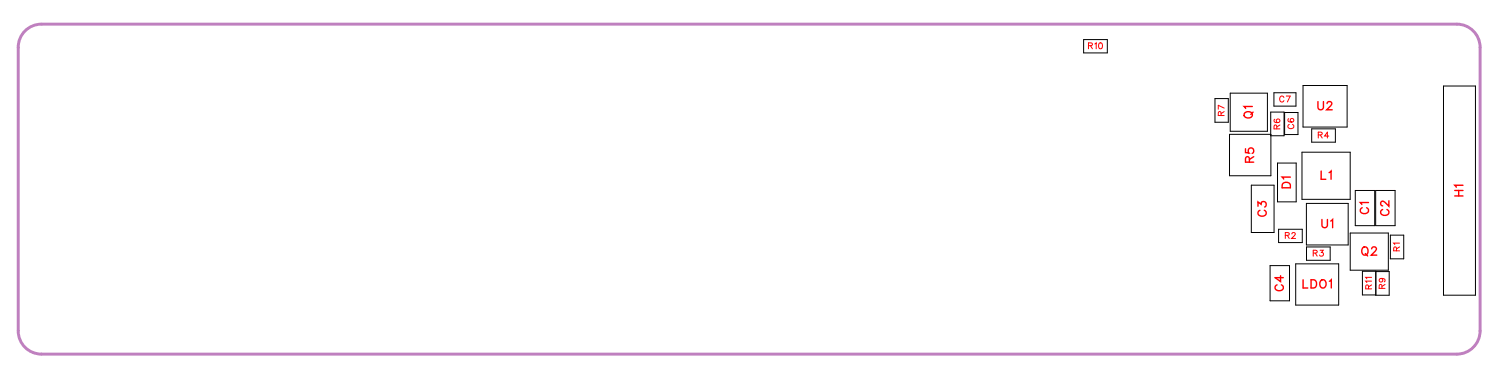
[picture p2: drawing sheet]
<svg xmlns="http://www.w3.org/2000/svg" width="129mm" height="33mm" viewBox="0 0 129 33" stroke-linecap="round" stroke-linejoin="round" font-family="sans-serif">
<path d="M2.2 2.7l.4-.3 .4-.2 .6-.1h122a2 2 0 0 1 2 2v24.4a2 2 0 0 1-2 2h-122a2 2 0 0 1-2-2v-24.4v-.5l.2-.5z" fill="none" stroke="#bf80bf" stroke-width=".25"/>
<g fill="none" stroke="#000" stroke-width=".09">
<path d="M93.4 3.4h2v1.2h-2zM104.7 8.5h1.2v2h-1.2zM106 11.6h3.5v3.6h-3.5zM106 8h3.2v3.3h-3.2zM107.8 16h2v4h-2zM109.5 9.7h1.2v2h-1.2zM109.8 8h1.9v1.1h-1.9zM110.1 14.1h1.6v3.3h-1.6zM110.2 19.8h2v1.1h-2zM110.7 9.7h1.2v1.9h-1.2zM112.2 13.1h4.2v4.1h-4.2zM112.3 7.4h3.8v3.6h-3.8z"/>
<path d="M112.6 17.5h3.6v3.6h-3.6zM113 11.1h2.1v1.2h-2.1zM116.8 16.4h1.7v3.1h-1.7zM118.6 16.4h1.6v3.1h-1.6zM124.4 7.4h2.8v18h-2.8zM109.5 22.9h1.6v3h-1.6zM111.7 22.7h3.7v3.6h-3.7zM112.6 21.3h2v1.1h-2zM116.4 20.1h3.2v3.2h-3.2zM117.4 23.4h2.3v2.1l-2.3-.1zM118.6 23.4v2.1M119.8 20.3h1.2v2h-1.2z"/>
</g>
<g fill="none" stroke="#f00" stroke-width=".12">
<path d="M107.3 9.7a.35 .35 0 0 1 .4-.1 .35 .35 0 0 1 .2 .4 .33 .33 0 0 1-.5 .2 .33 .33 0 0 1-.1-.5zM107.3 12.8v.4h.3a.25 .25 0 0 1 0-.4 .25 .25 0 0 1 .4 .1 .25 .25 0 0 1-.1 .3M107.7 14l-.1-.4-.1-.1-.2 .2v.3h.7M107.9 9.2h-.7l.2 .1M108 9.7l-.2 .2M108 13.5l-.3 .2M108.4 17.8v-.4l.3 .2a.24 .24 0 0 1 .4-.2 .24 .24 0 0 1-.1 .4M108.6 18.1a.26 .26 0 0 0-.2 .3 .26 .26 0 0 0 .3 .2h.2a.26 .26 0 0 0 .2-.2 .26 .26 0 0 0-.1-.3M110.6 15.8l.2-.1 .3 .1 .1 .4h-.7zM111.2 15.3h-.7l.1 .1M113.6 8.8v.5l.2 .2 .2-.1 .1-.6M113.9 14.7v.8h.4"/>
<path d="M113.9 18.9v.5l.2 .2 .3-.1v-.6M114.4 8.9l.1-.1h.1l.2 .1-.1 .2-.4 .4h.5M114.5 14.9l.2-.2v.8M114.7 19.1l.1-.2v.7M117.4 17.9a.26 .26 0 0 0-.2 .3 .26 .26 0 0 0 .3 .2h.2a.26 .26 0 0 0 .2-.2 .26 .26 0 0 0-.1-.3M117.9 17.5h-.7l.2 .1M119.2 18.1a.26 .26 0 0 0-.2 .3 .26 .26 0 0 0 .3 .2h.1a.26 .26 0 0 0 .3-.2 .26 .26 0 0 0-.2-.3M119.7 17.3v.5l-.3-.4-.3-.1-.1 .2v.1l.2 .1M125.4 16.9h.7M125.4 16.4h.7M125.7 16.4v.5M126.1 16h-.7l.1 .1"/>
<path d="M110.1 24.6a.26 .26 0 0 0-.2 .3 .26 .26 0 0 0 .3 .2h.1a.26 .26 0 0 0 .3-.2 .26 .26 0 0 0-.2-.3M110.4 23.8v.5l-.5-.4h.7M112.3 24.1v.7h.4M113 24.1h.2a.38 .38 0 0 1 .3 .4 .38 .38 0 0 1-.3 .3h-.2zM113.8 24.2h.1a.33 .33 0 0 1 .4 .3 .33 .33 0 0 1-.4 .3l-.2-.2zM114.6 24.3l.1-.2v.7M117.4 21.4l.1-.1a.33 .33 0 0 1 .4 .3 .33 .33 0 0 1-.4 .4l-.1-.3zM117.7 21.9l.2 .2M118.2 21.5l.1-.2h.2l.1 .1-.1 .3-.3 .3h.5"/>
</g>
<g fill="none" stroke="#f00" stroke-width=".09">
<path d="M93.8 3.9h.3v-.1l-.3-.1v.5M94 3.9l.1 .3M94.3 3.8l.2-.1v.5M94.7 3.7a.23 .23 0 0 1 .3 .3 .23 .23 0 0 1-.3 .2v-.2zM105.2 10v-.3l-.1-.1-.1 .4h.5M105.5 9.6l-.3 .2M105.5 9.3l-.5-.2v.3M109.9 10.3h-.1a.22 .22 0 0 0 .2 .3 .22 .22 0 0 0 .2-.3 .16 .16 0 0 0-.2 .1 .16 .16 0 0 0 .1 .2M110 11.1v-.3h-.1l-.1 .3h.5M110.3 10.8l-.3 .1M110.6 8.4a.19 .19 0 0 0-.2-.1 .19 .19 0 0 0-.1 .2v.1a.19 .19 0 0 0 .1 .2 .19 .19 0 0 0 .2-.1M110.8 8.3h.4l-.3 .5"/>
<path d="M111.1 10.2l-.1 .1a.22 .22 0 0 0 .2 .2 .22 .22 0 0 0 .2-.3 .16 .16 0 0 0-.2 .1 .16 .16 0 0 0 .1 .2M111.1 10.7a.19 .19 0 0 0-.1 .2 .19 .19 0 0 0 .2 .2h.1a.19 .19 0 0 0 .2-.2 .19 .19 0 0 0-.1-.2M113.6 11.6h.3v-.1l-.3-.1v.5M113.8 11.6l.1 .3M114.5 11.7h-.3l.2-.3v.5M110.8 20.3h.3v-.2l-.3-.1v.6M110.9 20.3l.2 .3M111.3 20.2l.2-.2 .1 .2-.3 .4h.3M113.2 21.8h.3v-.1l-.3-.1v.5M113.3 21.8l.2 .3M113.8 21.6h.2l-.1 .2a.17 .17 0 0 1 .1 .2 .17 .17 0 0 1-.3 0M117.9 24.9v-.3h-.1l-.1 .3h.5"/>
<path d="M118.2 24.2h-.5l.1 .2M118.2 23.9h-.5l.1 .1M118.2 24.6l-.3 .1M119 24a.16 .16 0 0 1 .2 .2 .16 .16 0 0 1-.3 .1 .16 .16 0 0 1 0-.3l.4 .1v.2M119.1 24.9v-.3l-.1-.1-.1 .4h.5M119.4 24.5l-.3 .2M120.3 21.6v-.3h-.1l-.1 .3h.5M120.6 21h-.5l.1 .1M120.6 21.3l-.3 .2"/>
</g>
<g font-size="1.2" fill="#fff">
<text x="108.2" y="10.2" transform="rotate(-90 108.2 10.2)">Q1</text>
<text x="113.5" y="9.8">U2</text>
<text x="108.3" y="14" transform="rotate(-90 108.3 14)">R5</text>
<text x="111.5" y="16.3" transform="rotate(-90 111.5 16.3)">D1</text>
<text x="113.8" y="15.8">L1</text>
<text x="126.4" y="17" transform="rotate(-90 126.4 17)">H1</text>
<text x="109.4" y="18.7" transform="rotate(-90 109.4 18.7)">C3</text>
<text x="113.9" y="19.9">U1</text>
<text x="117.3" y="22.3">Q2</text>
<text x="118.2" y="18.5" transform="rotate(-90 118.2 18.5)">C1</text>
<text x="120" y="18.6" transform="rotate(-90 120 18.6)">C2</text>
<text x="110.9" y="25.1" transform="rotate(-90 110.9 25.1)">C4</text>
<text x="112.2" y="25.1">LDO1</text>
</g>
<g font-size=".9" fill="#fff">
<text x="93.8" y="4.4">R10</text>
<text x="105.7" y="10" transform="rotate(-90 105.7 10)">R7</text>
<text x="110.2" y="9">C7</text>
<text x="110.5" y="11.2" transform="rotate(-90 110.5 11.2)">R6</text>
<text x="111.7" y="11.1" transform="rotate(-90 111.7 11.1)">C6</text>
<text x="113.6" y="12.1">R4</text>
<text x="110.7" y="20.8">R2</text>
<text x="113.1" y="22.3">R3</text>
<text x="120.8" y="21.7" transform="rotate(-90 120.8 21.7)">R1</text>
<text x="118.4" y="24.9" transform="rotate(-90 118.4 24.9)">R11</text>
<text x="119.6" y="24.9" transform="rotate(-90 119.6 24.9)">R9</text>
</g>
</svg>
